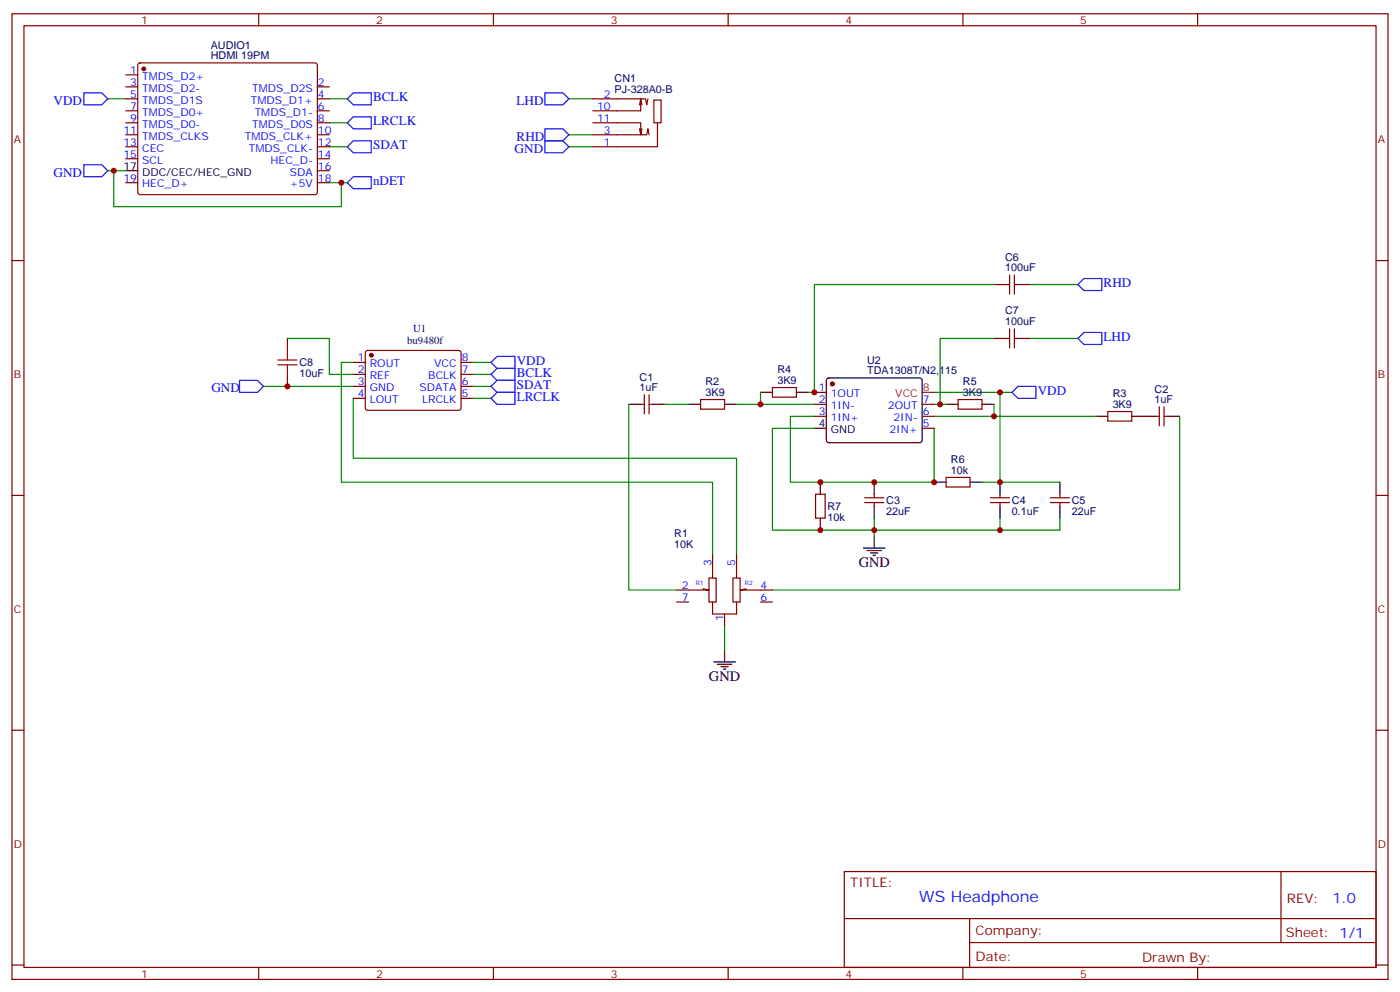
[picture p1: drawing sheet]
<svg xmlns="http://www.w3.org/2000/svg" width="412mm" height="292mm" viewBox="0 0 412 292" stroke-linecap="round" stroke-linejoin="round" font-family="sans-serif">
<g fill="none" stroke="#008700" stroke-width=".35">
<path d="M31.7 29.1h5.3M97 29.1h5.3M97 36.2h5.3M167.6 39.7h7M167.6 29.1h7M31.7 50.3h5.3M33.5 50.3v10.6h67v-7.1M97 43.2h5.3M97 53.8h5.3M167.6 43.2h7M84.7 99.7h12.3v10.5h7.1M292.8 99.7h-15.9v19.4"/>
<path d="M292.8 83.8h-52.9v31.7h-1.8M303.4 99.7h14.1M303.4 83.8h14.1M77.6 113.8h26.5M104.1 106.7h-3.6v35.3h109.4v21.2M104.1 117.3v17.6h112.9v28.3M139.3 117.3h5.3M139.3 113.8h5.3M139.3 110.2h5.3M139.3 106.7h5.3M185.2 119.1v54.6h14.1M195.8 119.1h7"/>
<path d="M217 119.1h22.9M224 115.5v3.6M275.2 115.5h19.4v26.5h-5.3M275.2 119.1h3.5M292.8 119.1v3.5M294.6 115.5h3.5M239.9 122.6h-7.1v19.4h42.4v-15.9M239.9 126.1h-12.4v30h67.1v-3.5M275.2 122.6h47.6M347.5 122.6v51.1h-120M257.5 152.6v5.3M294.6 142h17.6"/>
<path d="M312.2 152.6v3.5h-17.6M213.4 184.3v7.1"/>
</g>
<g fill="none" stroke="#00f" stroke-width=".35">
<path d="M24.7 27.3h5.3l1.7 1.8-1.7 1.8h-5.3zM102.3 36.2l1.8-1.8h5.3v3.5h-5.3zM102.3 29.1l1.8-1.8h5.3v3.6h-5.3zM160.5 27.3h5.3l1.8 1.8-1.8 1.8h-5.3zM160.5 37.9h5.3l1.8 1.8-1.8 1.8h-5.3zM24.7 48.5h5.3l1.7 1.8-1.7 1.7h-5.3zM102.3 53.8l1.8-1.8h5.3v3.6h-5.3zM102.3 43.2l1.8-1.7h5.3v3.5h-5.3zM160.5 41.5h5.3l1.8 1.7-1.8 1.8h-5.3zM317.5 83.8l1.8-1.8h5.3v3.5h-5.3zM317.5 99.7l1.8-1.8h5.3v3.5h-5.3zM70.6 112h5.2l1.8 1.8-1.8 1.7h-5.2z"/>
<path d="M144.6 117.3l1.8-1.8h5.3v3.6h-5.3zM144.6 113.8l1.8-1.8h5.3v3.5h-5.3zM144.6 110.2l1.8-1.7h5.3v3.5h-5.3zM144.6 106.7l1.8-1.7h5.3v3.5h-5.3zM298.1 115.5l1.8-1.7h5.3v3.5h-5.3z"/>
</g>
<g fill="none" stroke="#870000" stroke-width=".35">
<path d="M3.5 4.1h405.4v284.3h-405.4zM7.1 7.6h398.2v277.3h-398.2zM40.8 18.7l.5-.2h51.5l.5 .2 .2 .5-.1 37.7-.6 .4h-51.8l-.4-.7v-37.4zM76.2 4.1v3.5M145.3 4.1v3.5M214.5 4.1v3.5M283.6 4.1v3.5M352.8 4.1v3.5M37 32.6h3.6M37 29.1h3.6M37 39.7h3.6M37 36.2h3.6"/>
<path d="M37 22h3.6M37 25.6h3.6M93.5 32.6h3.5M93.5 29.1h3.5M93.5 39.7h3.5M93.5 36.2h3.5M93.5 25.6h3.5M174.6 39.7h15.9l.4-1.8 .3 1.8M174.6 36.2h14.1v3.5l.4-1.8M174.6 29.1h15.5l.4 1.8 .4-1.8M188.4 30.9l.3-1.8v3.5h-14.1M188.4 37.9l.3 1.8"/>
<path d="M188.7 29.1l.4 1.8M192.6 29.5h2.1v6.7h-2.1zM193.7 36.2v7h-19.1M37 43.2h3.6M37 46.7h3.6M37 53.8h3.6M93.5 43.2h3.5M93.5 46.7h3.5M93.5 50.3h3.5M93.5 53.8h3.5M3.5 76.7h3.6M405.3 76.7h3.6"/>
<path d="M84.7 99.7v3.5M296.3 99.7h1.1M296.3 83.8h1.1M297.4 81v5.6M297.4 96.8v5.7M298.8 81v5.6M298.8 96.8v5.7M298.8 99.7h1.1M298.8 83.8h1.1M84.7 110.2v3.6M104.1 110.2h3.5M104.1 113.8h3.5"/>
<path d="M104.1 117.3h3.5M104.1 106.7h3.5M107.8 103.4l.5-.2h27.1l.4 .7v16.5l-.7 .4h-27.1l-.4-.7v-16.2zM135.8 110.2h3.5M135.8 113.8h3.5M135.8 117.3h3.5M135.8 106.7h3.5M188.7 119.1h1.1M189.8 116.2v5.7M191.2 116.2v5.7M191.2 119.1h1.1M206.4 117.7h7v2.8h-7z"/>
<path d="M227.5 114.1h7.1v2.8h-7.1zM239.9 119.1h3.5M239.9 115.5h3.5M271.6 119.1h3.6M282.2 117.7h7.1v2.8h-7.1zM341.5 119.8v5.6M342.9 119.8v5.6M239.9 122.6h3.5M271.6 122.6h3.6M271.6 126.1h3.6M326.3 121.2h7.1v2.8h-7.1zM340.4 122.6h1.1"/>
<path d="M342.9 122.6h1.1M3.5 145.9h3.6M240.2 145.5h2.9v7.1h-2.9zM254.7 148h5.6M254.7 146.6h5.6M257.5 145.5v1.1M257.5 148v1M278.7 140.6h7.1v2.8h-7.1zM291.7 148h5.7M291.7 146.6h5.7M294.6 145.5v1.1M294.6 148v1"/>
<path d="M309.4 148h5.6M309.4 146.6h5.6M312.2 145.5v1.1M312.2 148v1M405.3 145.9h3.6M199.3 177.3h3.5M207.1 173.4l1.7 .3h-9.5M208.8 170.2h2.2v7.1h-2.2zM209.9 177.3v3.5h7.1v-3.5M209.9 163.2v7M215.9 170.2h2.1v7.1h-2.1zM217 163.2v7"/>
<path d="M219.8 173.4l-1.8 .3h9.5M224 177.3h3.5M213.4 180.8v3.5M3.5 215h3.6M405.3 215h3.6M248.7 256.6h156.6v28.3h-156.6zM377.3 256.7v20.8M248.7 270.5h156.5M285.6 277.5h119.6M285.6 270.5v14.1M3.5 284.2h3.6M76.2 284.9v3.5"/>
<path d="M145.3 284.9v3.5M214.5 284.9v3.5M283.6 284.9v3.5M352.8 284.9v3.5M405.3 284.2h3.6"/>
</g>
<g fill="#870000" stroke="#870000" stroke-width=".35">
<circle cx="109.4" cy="104.6" r=".53"/>
<circle cx="42.3" cy="20.3" r=".53"/>
<circle cx="245.2" cy="113.1" r=".53"/>
</g>
<path d="M81.8 107.4h5.7M81.8 106h5.7M84.7 103.2v2.8M84.7 107.4v2.8" fill="none" stroke="#a10000" stroke-width=".35"/>
<g fill="none" stroke="#000" stroke-width=".35">
<path d="M37 50.3h3.6M292.8 99.7h3.5M292.8 83.8h3.5M299.9 99.7h3.5M299.9 83.8h3.5M185.2 119.1h3.5M192.3 119.1h3.5M202.8 119.1h3.6M213.4 119.1h3.6M224 115.5h3.5M234.6 115.5h3.5M243.7 111.5l.4-.2 27.1 .1 .4 .6v17.9l-.7 .5-27.1-.1-.4-.7v-17.6z"/>
<path d="M278.7 119.1h3.5M289.3 119.1h3.5M239.9 126.1h3.5M322.8 122.6h3.5M333.4 122.6h7M344 122.6h3.5M241.7 142v3.5M241.7 152.6v3.5M257.5 142v3.5M257.5 149v3.6M257.5 157.9v3.5M275.2 142h3.5"/>
<path d="M285.8 142h3.5M294.6 142v3.5M294.6 149v3.6M312.2 142v3.5M312.2 149v3.6M254.4 161.4h6.3M255.4 162.1h4.2M256.5 162.8h2.1M257.2 163.5h.7M210.3 194.9h6.3M211.3 195.6h4.2M212.4 196.3h2.1"/>
<path d="M213.1 197h.7M213.4 191.4v3.5"/>
</g>
<path d="M271.6 115.5h3.6" fill="none" stroke="#f00" stroke-width=".35"/>
<g fill="#c00">
<circle cx="84.7" cy="113.8" r=".88"/>
<circle cx="100.5" cy="53.8" r=".88"/>
<circle cx="33.5" cy="50.3" r=".88"/>
<circle cx="276.9" cy="119.1" r=".88"/>
<circle cx="294.6" cy="115.5" r=".88"/>
<circle cx="239.9" cy="115.5" r=".88"/>
<circle cx="292.8" cy="122.6" r=".88"/>
<circle cx="294.6" cy="156.1" r=".88"/>
<circle cx="294.6" cy="142" r=".88"/>
<circle cx="241.7" cy="156.1" r=".88"/>
<circle cx="257.5" cy="156.1" r=".88"/>
<circle cx="241.7" cy="142" r=".88"/>
<circle cx="275.2" cy="142" r=".88"/>
<circle cx="257.5" cy="142" r=".88"/>
<circle cx="224" cy="119.1" r=".88"/>
</g>
<text font-size="4.6" fill="#00f" x="270.8" y="265.7">WS Headphone</text>
<g font-size="4.2">
<text x="252.9" y="167">GND</text>
<text x="208.8" y="200.6">GND</text>
</g>
<text font-size="4.2" fill="#00f" x="392.5" y="265.9">1.0</text>
<g font-size="3.9" fill="#00f">
<text x="109.9" y="29.8">BCLK</text>
<text x="15.8" y="30.9">VDD</text>
<text x="152.2" y="30.9">LHD</text>
<text x="109.9" y="36.9">LRCLK</text>
<text x="152.2" y="41.5">RHD</text>
<text x="109.9" y="43.9">SDAT</text>
<text x="151.6" y="45">GND</text>
<text x="15.8" y="52">GND</text>
<text x="109.9" y="54.5">nDET</text>
<text x="325.1" y="84.5">RHD</text>
<text x="325.1" y="100.4">LHD</text>
<text x="152.2" y="107.5">VDD</text>
<text x="152.2" y="111">BCLK</text>
<text x="62.3" y="115.5">GND</text>
<text x="152.2" y="118.1">LRCLK</text>
<text x="152.2" y="114.5">SDAT</text>
<text x="305.7" y="116.4">VDD</text>
</g>
<g font-size="3.9" fill="#800">
<text x="250.5" y="261.2">TITLE:</text>
<text x="379.1" y="265.9">REV:</text>
<text x="287.4" y="275.4">Company:</text>
<text x="378.7" y="276">Sheet: 1/1</text>
<text x="287.4" y="283.1">Date:</text>
<text x="336.4" y="283.2">Drawn By:</text>
</g>
<g font-size="3.2" fill="#800">
<text x="41.6" y="7.1">1</text>
<text x="110.8" y="7.1">2</text>
<text x="179.9" y="7.1">3</text>
<text x="249.1" y="7.1">4</text>
<text x="318.2" y="7.1">5</text>
<text x="4.1" y="42.2">A</text>
<text x="405.9" y="42.2">A</text>
<text x="4.1" y="111.3">B</text>
<text x="405.9" y="111.3">B</text>
<text x="4.1" y="180.4">C</text>
<text x="405.9" y="180.4">C</text>
<text x="4.1" y="249.6">D</text>
<text x="405.9" y="249.6">D</text>
<text x="41.6" y="287.9">1</text>
<text x="110.8" y="287.9">2</text>
<text x="179.9" y="287.9">3</text>
<text x="249.1" y="287.9">4</text>
<text x="318.2" y="287.9">5</text>
</g>
<g font-size="3.2" fill="#000080">
<text x="62.1" y="17.5">HDMI 19PM</text>
<text x="62.1" y="14.3">AUDIO1</text>
<text x="181" y="27.3">PJ-328A0-B</text>
<text x="181" y="24.1">CN1</text>
<text x="296.1" y="76.7">C6</text>
<text x="296.1" y="79.9">100uF</text>
<text x="296.1" y="95.8">100uF</text>
<text x="296.1" y="92.6">C7</text>
<text x="119.9" y="101.4">bu9480f</text>
<text x="121.7" y="97.9">U1</text>
<text x="88.2" y="107.8">C8</text>
<text x="255.4" y="107.1">U2</text>
<text x="88.2" y="111.1">10uF</text>
<text x="188.4" y="112.1">C1</text>
<text x="207.8" y="113.5">R2</text>
<text x="229" y="113.1">3K9</text>
<text x="229" y="109.9">R4</text>
<text x="255.4" y="110.2">TDA1308T/N2,115</text>
<text x="283.7" y="113.5">R5</text>
<text x="188.4" y="115.2">1uF</text>
<text x="207.8" y="116.6">3K9</text>
<text x="283.7" y="116.6">3K9</text>
<text x="327.8" y="117">R3</text>
<text x="340.1" y="118.7">1uF</text>
<text x="340.1" y="115.6">C2</text>
<text x="327.8" y="120.1">3K9</text>
<text x="280.1" y="136.4">R6</text>
<text x="280.1" y="139.5">10k</text>
<text x="261.1" y="148.5">C3</text>
<text x="298.1" y="148.5">C4</text>
<text x="315.7" y="148.5">C5</text>
<text x="243.8" y="153.4">10k</text>
<text x="243.8" y="150.2">R7</text>
<text x="261.1" y="151.6">22uF</text>
<text x="298.1" y="151.6">0.1uF</text>
<text x="315.7" y="151.6">22uF</text>
<text x="198.6" y="161.4">10K</text>
<text x="198.6" y="158.2">R1</text>
</g>
<g font-size="3.2" fill="#00f">
<text x="38.4" y="21.7">1</text>
<text x="41.9" y="23.5">TMDS_D2+</text>
<text x="38.4" y="25.2">3</text>
<text x="38.4" y="28.8">5</text>
<text x="41.9" y="27">TMDS_D2-</text>
<text x="74.3" y="27">TMDS_D2S</text>
<text x="93.7" y="25.2">2</text>
<text x="93.7" y="28.8">4</text>
<text x="177.9" y="28.8">2</text>
<text x="38.4" y="32.3">7</text>
<text x="38.4" y="35.8">9</text>
<text x="41.9" y="30.5">TMDS_D1S</text>
<text x="41.9" y="34">TMDS_D0+</text>
<text x="73.9" y="30.5">TMDS_D1+</text>
<text x="75" y="34">TMDS_D1-</text>
<text x="93.7" y="32.3">6</text>
<text x="93.7" y="35.8">8</text>
<text x="175.9" y="32.3">10</text>
<text x="175.9" y="35.8">11</text>
<text x="36.4" y="39.3">11</text>
<text x="41.9" y="37.6">TMDS_D0-</text>
<text x="41.9" y="41.1">TMDS_CLKS</text>
<text x="72.1" y="41.1">TMDS_CLK+</text>
<text x="74.3" y="37.6">TMDS_D0S</text>
<text x="93.7" y="39.3">10</text>
<text x="177.9" y="39.3">3</text>
<text x="36.4" y="42.9">13</text>
<text x="36.4" y="46.4">15</text>
<text x="41.9" y="44.6">CEC</text>
<text x="73.3" y="44.6">TMDS_CLK-</text>
<text x="93.7" y="42.9">12</text>
<text x="93.7" y="46.4">14</text>
<text x="177.9" y="42.9">1</text>
<text x="36.4" y="53.4">19</text>
<text x="41.9" y="48.2">SCL</text>
<text x="79.7" y="48.2">HEC_D-</text>
<text x="85.4" y="51.7">SDA</text>
<text x="93.7" y="49.9">16</text>
<text x="93.7" y="53.4">18</text>
<text x="41.9" y="55.2">HEC_D+</text>
<text x="85.4" y="55.2">+5V</text>
<text x="105.4" y="106.4">1</text>
<text x="136" y="106.4">8</text>
<text x="105.4" y="109.9">2</text>
<text x="105.4" y="113.4">3</text>
<text x="108.9" y="111.7">REF</text>
<text x="108.9" y="108.1">ROUT</text>
<text x="126.2" y="111.7">BCLK</text>
<text x="127.9" y="108.1">VCC</text>
<text x="136" y="113.4">6</text>
<text x="136" y="109.9">7</text>
<text x="105.4" y="116.9">4</text>
<text x="108.9" y="115.2">GND</text>
<text x="108.9" y="118.7">LOUT</text>
<text x="123.6" y="115.2">SDATA</text>
<text x="124.4" y="118.7">LRCLK</text>
<text x="136" y="116.9">5</text>
<text x="241.2" y="115.2">1</text>
<text x="241.2" y="118.7">2</text>
<text x="244.7" y="116.9">1OUT</text>
<text x="271.8" y="118.7">7</text>
<text x="241.2" y="122.2">3</text>
<text x="244.7" y="120.5">1IN-</text>
<text x="244.7" y="124">1IN+</text>
<text x="261.5" y="120.5">2OUT</text>
<text x="263.2" y="124">2IN-</text>
<text x="271.8" y="125.8">5</text>
<text x="271.8" y="122.2">6</text>
<text x="262" y="127.5">2IN+</text>
<text x="209.5" y="166.7" transform="rotate(-90 209.5 166.7)">3</text>
<text x="216.6" y="166.7" transform="rotate(-90 216.6 166.7)">5</text>
<text x="200.8" y="173.4">2</text>
<text x="224" y="173.4">4</text>
<text x="200.8" y="176.9">7</text>
<text x="224" y="176.9">6</text>
<text x="213.1" y="182.8" transform="rotate(-90 213.1 182.8)">1</text>
</g>
<g font-size="3.2">
<text x="36.4" y="49.9">17</text>
<text x="41.9" y="51.7">DDC/CEC/HEC_GND</text>
<text x="241.2" y="125.8">4</text>
<text x="244.7" y="127.5">GND</text>
</g>
<g font-size="3.2" fill="#f00">
<text x="263.7" y="116.9">VCC</text>
<text x="271.8" y="115.2">8</text>
</g>
<g font-size="1.8" fill="#00f">
<text x="205" y="172.3">R1</text>
<text x="219.4" y="172.3">R2</text>
</g>
</svg>
